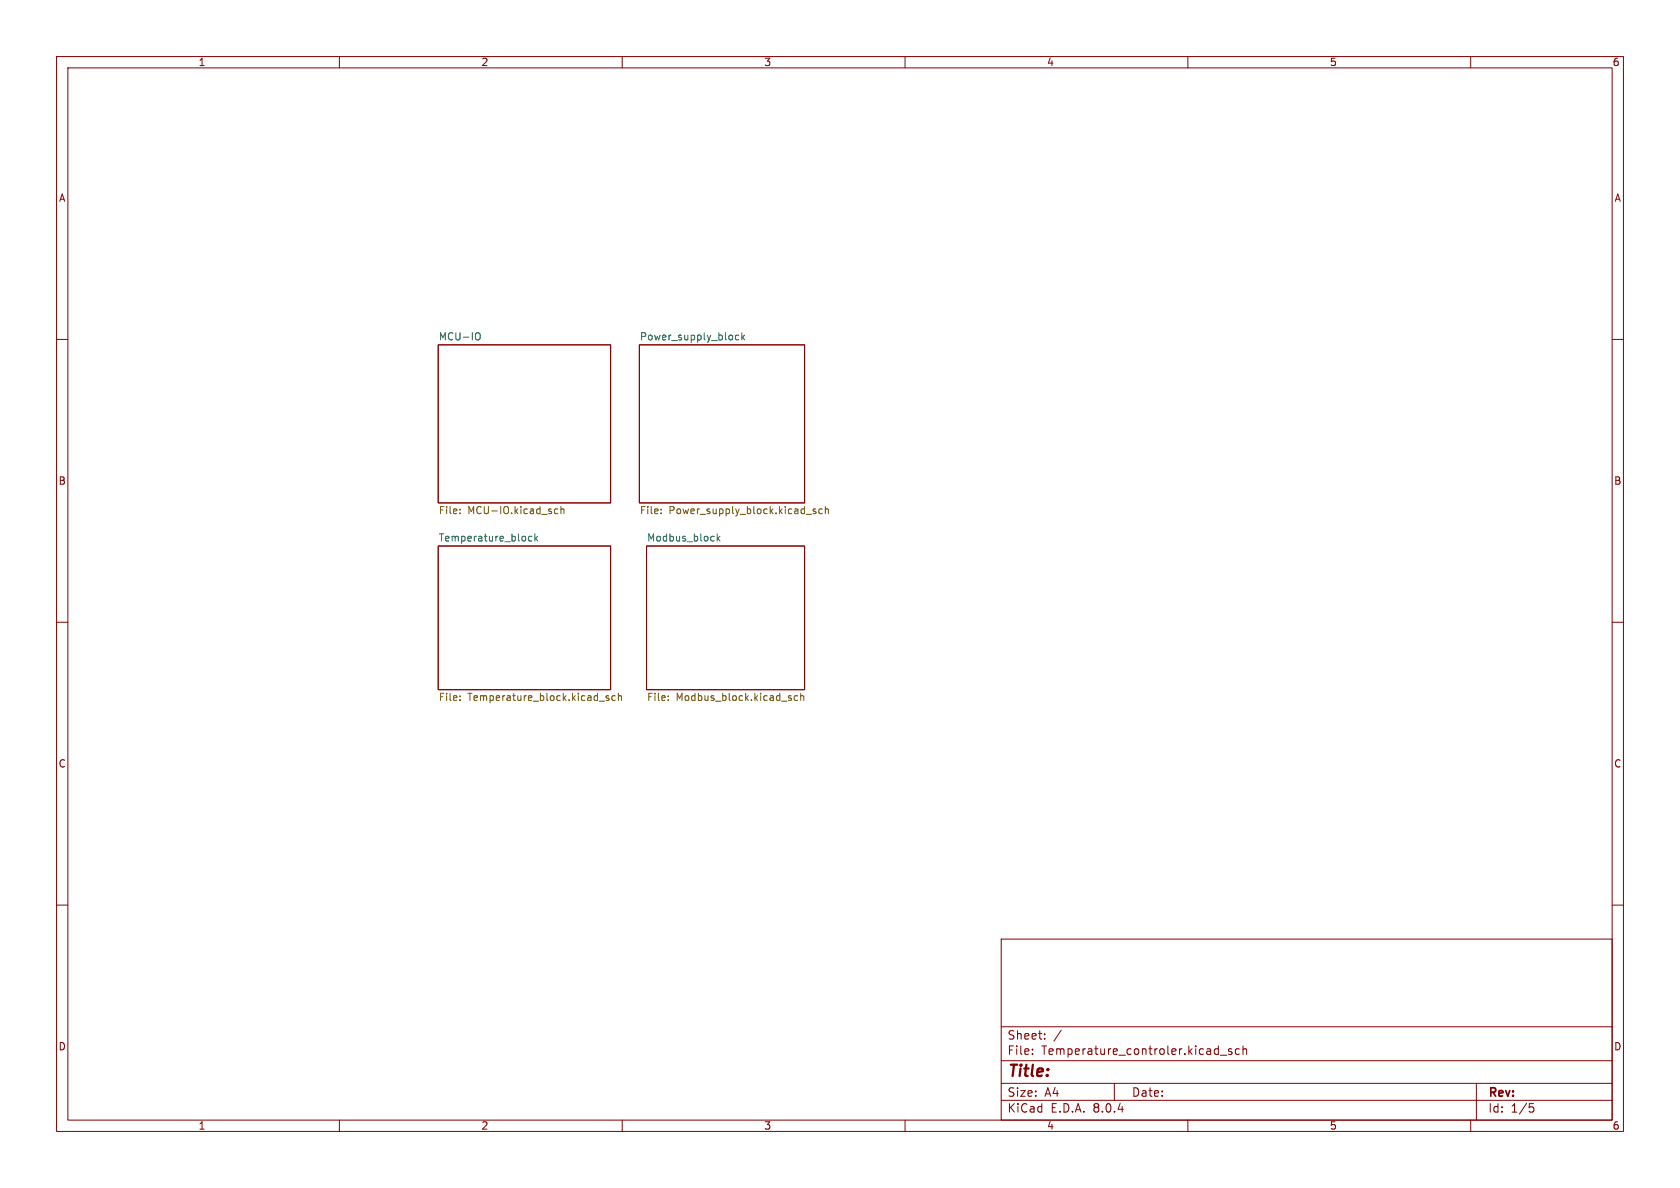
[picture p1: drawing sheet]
<svg xmlns="http://www.w3.org/2000/svg" width="297mm" height="210mm" viewBox="0 0 297 210" stroke-linecap="round" stroke-linejoin="round" font-family="sans-serif">
<g fill="none" stroke="#840000" stroke-width=".18">
<path d="M10 10h277v190h-277zM12 12h273v186h-273zM60 10v2M110 10v2M160 10v2M210 10v2M260 10v2M10 60h2M285 60h2M77.5 61h30.4v27.9h-30.4zM113 61h29.2v27.9h-29.2zM77.5 96.5h30.4v25.4h-30.4z"/>
<path d="M114.3 96.5h27.9v25.4h-27.9zM10 110h2M285 110h2M10 160h2M285 160h2M177 166h108v32h-108zM60 198v2M110 198v2M160 198v2M177 194.5h108M177 191.5h108M177 187.5h108"/>
<path d="M177 181.5h108M182.5 186.3v.1M182.5 185.5v.1M184.7 183.6v.1M184.7 182.8v.1M187.6 182.1l-1.3 2M197 191.5v3M210 198v2M215.7 186.5h1.2M217.7 185.5l-.3-.1-.2 .2v.2l.5 .2v.3h-.5M219.1 185.5l-.4-.1-.3 .3v.4l.1 .2h.6M219.7 185.5l.3-.1 .3 .1 .1 .9"/>
<path d="M219.7 184.9v1.5M260 198v2M261 191.5v6.5M270.4 195.1h.7M270.5 195.7h.4l.3 .3-.2 .5-.5 .1"/>
</g>
<path d="M84.3 58.8a.43 .43 0 0 1 .6 .4v.5a.43 .43 0 0 1-.6 .4M130.6 59.3l-.4-.1-.2 .3 .1 .5h.5M131.2 58.8v1.3M131.3 59.6l.3 .5M131.6 59.2l-.4 .5M94 94.9l-.3-.1-.3 .2 .1 .6h.5M94.6 94.4v1.2M94.7 95.2l.3 .4M95 94.8l-.4 .5M126.8 94.4v1.2M126.9 95.2l.4 .4M127.3 94.8l-.5 .5" fill="none" stroke="#006464" stroke-width=".18"/>
<g fill="none" stroke="#725600" stroke-width=".18">
<path d="M81.3 90.7v.1M81.3 90v.1M98 90.6l.3 .2 .3-.1M98.6 90h-.3l-.3 .2M99.2 90.1l.1-.1h.3l.1 .8M99.2 89.5v1.3M116.9 90.7v.1M116.9 90v.1M142.5 90.9h1M144.2 90h-.3l-.2 .1 .1 .2 .4 .1v.3h-.5M145.4 90h-.4l-.2 .2 .1 .5h.5M145.9 90.1l.2-.1h.3l.1 .8"/>
<path d="M145.9 89.5v1.3M81.3 123v.2M81.3 123.7v.1M105.9 123.9h1M107.6 123h-.3l-.2 .2 .1 .1 .4 .2v.3h-.5M108.8 123h-.4l-.2 .2 .1 .6h.5M109.3 123.1l.2-.1h.3l.1 .8M109.3 122.6v1.2M118.1 123.7v.1M118.1 123v.2M139.7 123.4l.2 .2-.2 .2M139.7 123h.2"/>
<path d="M141 123h-.4l-.2 .2 .1 .6h.5M141.6 123.1l.1-.1h.3l.1 .8M141.6 122.6v1.2"/>
</g>
<text font-size="2.8" fill="#840000" x="178" y="190.9">Title:</text>
<g font-size="2.1" fill="#840000">
<text x="178" y="184">Sheet:</text>
<text x="178" y="186.7">File:</text>
<text x="184.1" y="186.7">Temperature_controler.kicad_sch</text>
<text x="178" y="196.9">KiCad</text>
<text x="178" y="194.1">Size:</text>
<text x="184.7" y="194.1">A4</text>
<text x="185.7" y="196.9">E.D.A.</text>
<text x="193.3" y="196.9">8.0.4</text>
<text x="200" y="194.1">Date:</text>
<text x="263" y="194.3">Rev:</text>
<text x="263" y="196.9">Id:</text>
<text x="267.1" y="196.9">1/5</text>
</g>
<g font-size="1.8" fill="#840000">
<text x="35" y="11.9">1</text>
<text x="85" y="11.9">2</text>
<text x="135" y="11.9">3</text>
<text x="185" y="11.9">4</text>
<text x="235" y="11.9">5</text>
<text x="285" y="11.9">6</text>
<text x="10.3" y="35.9">A</text>
<text x="285.3" y="35.9">A</text>
<text x="10.3" y="85.9">B</text>
<text x="285.3" y="85.9">B</text>
<text x="10.3" y="135.9">C</text>
<text x="285.3" y="135.9">C</text>
<text x="10.3" y="185.9">D</text>
<text x="285.3" y="185.9">D</text>
<text x="35" y="199.9">1</text>
<text x="85" y="199.9">2</text>
<text x="135" y="199.9">3</text>
<text x="185" y="199.9">4</text>
<text x="235" y="199.9">5</text>
<text x="285" y="199.9">6</text>
</g>
<g font-size="1.8" fill="#006464">
<text x="77.5" y="60.2">MCU-IO</text>
<text x="113" y="60.2">Power_supply_block</text>
<text x="77.5" y="95.8">Temperature_block</text>
<text x="114.3" y="95.8">Modbus_block</text>
</g>
<g font-size="1.8" fill="#725600">
<text x="77.5" y="91.2">File:</text>
<text x="82.7" y="91.2">MCU-IO.kicad_sch</text>
<text x="113" y="91.2">File:</text>
<text x="118.3" y="91.2">Power_supply_block.kicad_sch</text>
<text x="77.5" y="124.2">File:</text>
<text x="82.7" y="124.2">Temperature_block.kicad_sch</text>
<text x="114.3" y="124.2">File:</text>
<text x="119.5" y="124.2">Modbus_block.kicad_sch</text>
</g>
</svg>
